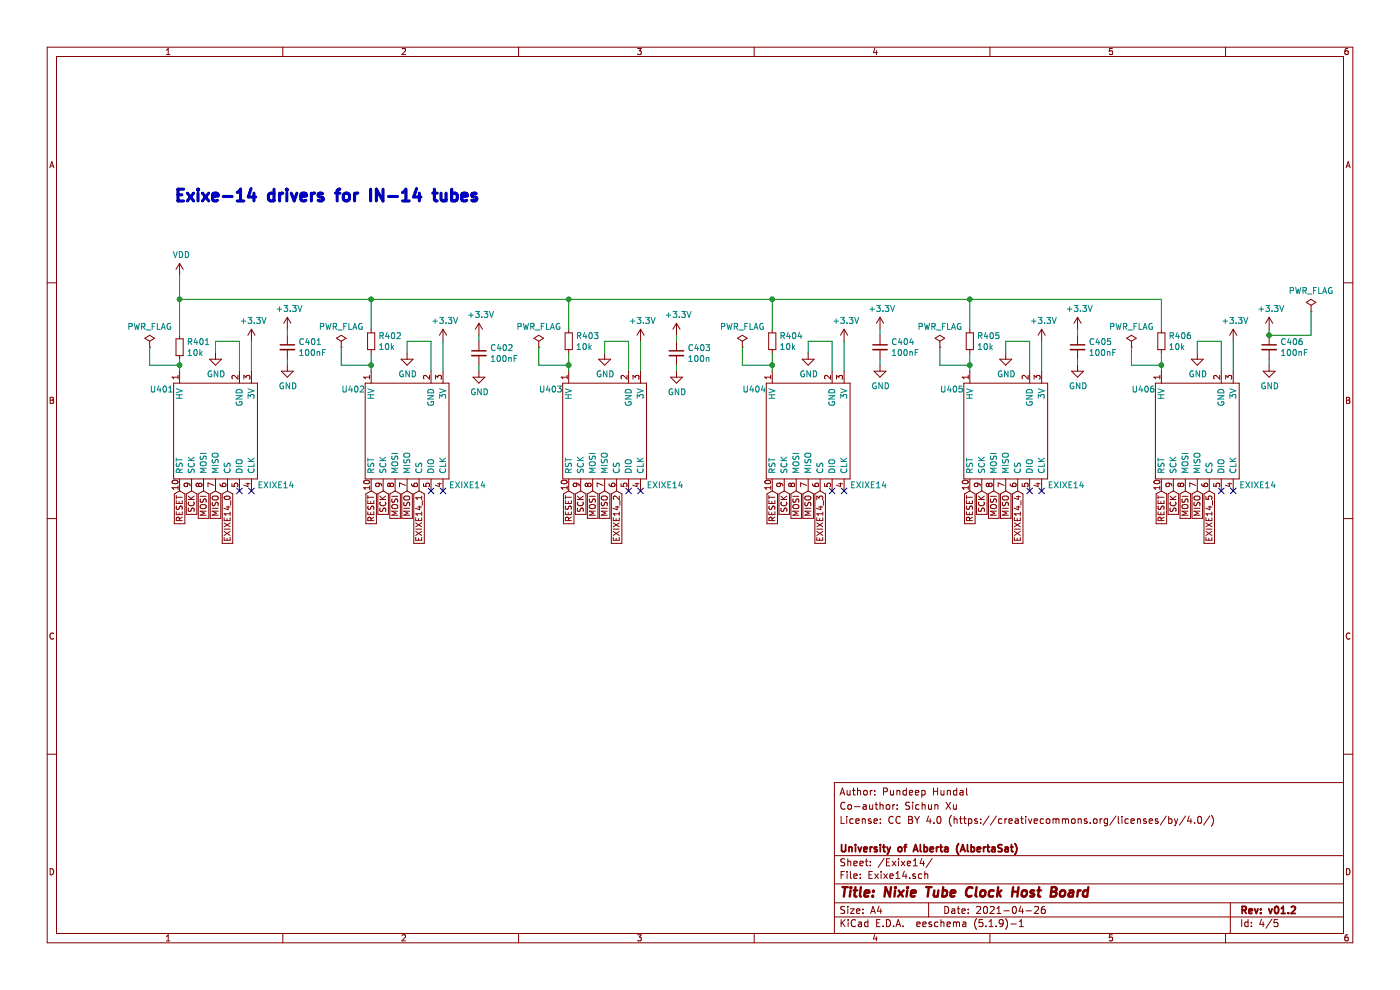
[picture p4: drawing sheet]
EESchema Schematic File Version 4
EELAYER 30 0
EELAYER END
$Descr A4 11693 8268
encoding utf-8
Sheet 4 5
Title "Nixie Tube Clock Host Board"
Date "2021-04-26"
Rev "v01.2"
Comp "University of Alberta (AlbertaSat)"
Comment1 ""
Comment2 "License: CC BY 4.0 (https://creativecommons.org/licenses/by/4.0/)"
Comment3 "Co-author: Sichun Xu"
Comment4 "Author: Pundeep Hundal"
$EndDescr
$Comp
L Nixie_KiCAD_Library:EXIXE14 U?
U 1 1
P 1800 3600
AR Path="/60980F67" Ref="U?"  Part="1" 
AR Path="/6091CAEB/60980F67" Ref="U401"  Part="1" 
F 0 "U401" H 1250 3950 50  0000 L CNN
F 1 "EXIXE14" H 2150 3150 50  0000 L CNN
F 2 "" H 1800 3300 50  0001 C CNN
F 3 "" H 1800 3300 50  0001 C CNN
	1    1800 3600
	1    0    0    -1  
$EndComp
$Comp
L Nixie_KiCAD_Library:EXIXE14 U?
U 1 1
P 3400 3600
AR Path="/60980F6D" Ref="U?"  Part="1" 
AR Path="/6091CAEB/60980F6D" Ref="U402"  Part="1" 
F 0 "U402" H 2850 3950 50  0000 L CNN
F 1 "EXIXE14" H 3750 3150 50  0000 L CNN
F 2 "" H 3400 3300 50  0001 C CNN
F 3 "" H 3400 3300 50  0001 C CNN
	1    3400 3600
	1    0    0    -1  
$EndComp
$Comp
L Nixie_KiCAD_Library:EXIXE14 U?
U 1 1
P 5050 3600
AR Path="/60980F73" Ref="U?"  Part="1" 
AR Path="/6091CAEB/60980F73" Ref="U403"  Part="1" 
F 0 "U403" H 4500 3950 50  0000 L CNN
F 1 "EXIXE14" H 5400 3150 50  0000 L CNN
F 2 "" H 5050 3300 50  0001 C CNN
F 3 "" H 5050 3300 50  0001 C CNN
	1    5050 3600
	1    0    0    -1  
$EndComp
$Comp
L Nixie_KiCAD_Library:EXIXE14 U?
U 1 1
P 6750 3600
AR Path="/60980F79" Ref="U?"  Part="1" 
AR Path="/6091CAEB/60980F79" Ref="U404"  Part="1" 
F 0 "U404" H 6200 3950 50  0000 L CNN
F 1 "EXIXE14" H 7100 3150 50  0000 L CNN
F 2 "" H 6750 3300 50  0001 C CNN
F 3 "" H 6750 3300 50  0001 C CNN
	1    6750 3600
	1    0    0    -1  
$EndComp
$Comp
L Nixie_KiCAD_Library:EXIXE14 U?
U 1 1
P 8400 3600
AR Path="/60980F7F" Ref="U?"  Part="1" 
AR Path="/6091CAEB/60980F7F" Ref="U405"  Part="1" 
F 0 "U405" H 7850 3950 50  0000 L CNN
F 1 "EXIXE14" H 8750 3150 50  0000 L CNN
F 2 "" H 8400 3300 50  0001 C CNN
F 3 "" H 8400 3300 50  0001 C CNN
	1    8400 3600
	1    0    0    -1  
$EndComp
$Comp
L Nixie_KiCAD_Library:EXIXE14 U?
U 1 1
P 10000 3600
AR Path="/60980F85" Ref="U?"  Part="1" 
AR Path="/6091CAEB/60980F85" Ref="U406"  Part="1" 
F 0 "U406" H 9450 3950 50  0000 L CNN
F 1 "EXIXE14" H 10350 3150 50  0000 L CNN
F 2 "" H 10000 3300 50  0001 C CNN
F 3 "" H 10000 3300 50  0001 C CNN
	1    10000 3600
	1    0    0    -1  
$EndComp
$Comp
L power:GND #PWR?
U 1 1
P 1800 2950
AR Path="/60980F8B" Ref="#PWR?"  Part="1" 
AR Path="/6091CAEB/60980F8B" Ref="#PWR026"  Part="1" 
F 0 "#PWR026" H 1800 2700 50  0001 C CNN
F 1 "GND" H 1805 2777 50  0000 C CNN
F 2 "" H 1800 2950 50  0001 C CNN
F 3 "" H 1800 2950 50  0001 C CNN
	1    1800 2950
	1    0    0    -1  
$EndComp
Wire Wire Line
	1800 2950 1800 2850
Wire Wire Line
	1800 2850 2000 2850
Wire Wire Line
	2000 2850 2000 3100
Text GLabel 1600 4100 3    50   Input ~ 0
SCK
Text GLabel 3200 4100 3    50   Input ~ 0
SCK
Text GLabel 4850 4100 3    50   Input ~ 0
SCK
Text GLabel 6550 4100 3    50   Input ~ 0
SCK
Text GLabel 8200 4100 3    50   Input ~ 0
SCK
Text GLabel 9800 4100 3    50   Input ~ 0
SCK
Text GLabel 10000 4100 3    50   Input ~ 0
MISO
Text GLabel 8400 4100 3    50   Input ~ 0
MISO
Text GLabel 6750 4100 3    50   Input ~ 0
MISO
Text GLabel 5050 4100 3    50   Input ~ 0
MISO
Text GLabel 3400 4100 3    50   Input ~ 0
MISO
Text GLabel 1800 4100 3    50   Input ~ 0
MISO
Text GLabel 1700 4100 3    50   Input ~ 0
MOSI
Text GLabel 3300 4100 3    50   Input ~ 0
MOSI
Text GLabel 4950 4100 3    50   Input ~ 0
MOSI
Text GLabel 6650 4100 3    50   Input ~ 0
MOSI
Text GLabel 9900 4100 3    50   Input ~ 0
MOSI
Text GLabel 1900 4100 3    50   Input ~ 0
EXIXE14_0
Text GLabel 3500 4100 3    50   Input ~ 0
EXIXE14_1
Text GLabel 5150 4100 3    50   Input ~ 0
EXIXE14_2
Text GLabel 6850 4100 3    50   Input ~ 0
EXIXE14_3
Text GLabel 8500 4100 3    50   Input ~ 0
EXIXE14_4
Text GLabel 8300 4100 3    50   Input ~ 0
MOSI
Text GLabel 10100 4100 3    50   Input ~ 0
EXIXE14_5
$Comp
L power:GND #PWR?
U 1 1
P 3400 2950
AR Path="/60980FAC" Ref="#PWR?"  Part="1" 
AR Path="/6091CAEB/60980FAC" Ref="#PWR030"  Part="1" 
F 0 "#PWR030" H 3400 2700 50  0001 C CNN
F 1 "GND" H 3405 2777 50  0000 C CNN
F 2 "" H 3400 2950 50  0001 C CNN
F 3 "" H 3400 2950 50  0001 C CNN
	1    3400 2950
	1    0    0    -1  
$EndComp
$Comp
L power:GND #PWR?
U 1 1
P 5050 2950
AR Path="/60980FB2" Ref="#PWR?"  Part="1" 
AR Path="/6091CAEB/60980FB2" Ref="#PWR034"  Part="1" 
F 0 "#PWR034" H 5050 2700 50  0001 C CNN
F 1 "GND" H 5055 2777 50  0000 C CNN
F 2 "" H 5050 2950 50  0001 C CNN
F 3 "" H 5050 2950 50  0001 C CNN
	1    5050 2950
	1    0    0    -1  
$EndComp
$Comp
L power:GND #PWR?
U 1 1
P 6750 2950
AR Path="/60980FB8" Ref="#PWR?"  Part="1" 
AR Path="/6091CAEB/60980FB8" Ref="#PWR038"  Part="1" 
F 0 "#PWR038" H 6750 2700 50  0001 C CNN
F 1 "GND" H 6755 2777 50  0000 C CNN
F 2 "" H 6750 2950 50  0001 C CNN
F 3 "" H 6750 2950 50  0001 C CNN
	1    6750 2950
	1    0    0    -1  
$EndComp
$Comp
L power:GND #PWR?
U 1 1
P 8400 2950
AR Path="/60980FBE" Ref="#PWR?"  Part="1" 
AR Path="/6091CAEB/60980FBE" Ref="#PWR042"  Part="1" 
F 0 "#PWR042" H 8400 2700 50  0001 C CNN
F 1 "GND" H 8405 2777 50  0000 C CNN
F 2 "" H 8400 2950 50  0001 C CNN
F 3 "" H 8400 2950 50  0001 C CNN
	1    8400 2950
	1    0    0    -1  
$EndComp
$Comp
L power:GND #PWR?
U 1 1
P 10000 2950
AR Path="/60980FC4" Ref="#PWR?"  Part="1" 
AR Path="/6091CAEB/60980FC4" Ref="#PWR046"  Part="1" 
F 0 "#PWR046" H 10000 2700 50  0001 C CNN
F 1 "GND" H 10005 2777 50  0000 C CNN
F 2 "" H 10000 2950 50  0001 C CNN
F 3 "" H 10000 2950 50  0001 C CNN
	1    10000 2950
	1    0    0    -1  
$EndComp
Wire Wire Line
	8400 2950 8400 2850
Wire Wire Line
	8400 2850 8600 2850
Wire Wire Line
	8600 2850 8600 3100
Wire Wire Line
	6750 2950 6750 2850
Wire Wire Line
	6750 2850 6950 2850
Wire Wire Line
	6950 2850 6950 3100
Wire Wire Line
	10000 2850 10000 2950
Wire Wire Line
	10000 2850 10200 2850
Wire Wire Line
	10200 2850 10200 3100
Wire Wire Line
	5050 2950 5050 2850
Wire Wire Line
	5050 2850 5250 2850
Wire Wire Line
	5250 2850 5250 3100
Wire Wire Line
	3400 2950 3400 2850
Wire Wire Line
	3400 2850 3600 2850
Wire Wire Line
	3600 2850 3600 3100
$Comp
L power:+3.3V #PWR?
U 1 1
P 2100 2850
AR Path="/60980FD9" Ref="#PWR?"  Part="1" 
AR Path="/6091CAEB/60980FD9" Ref="#PWR027"  Part="1" 
F 0 "#PWR027" H 2100 2700 50  0001 C CNN
F 1 "+3.3V" H 2115 3023 50  0000 C CNN
F 2 "" H 2100 2850 50  0001 C CNN
F 3 "" H 2100 2850 50  0001 C CNN
	1    2100 2850
	1    0    0    -1  
$EndComp
Wire Wire Line
	2100 2850 2100 3100
$Comp
L power:+3.3V #PWR?
U 1 1
P 3700 2850
AR Path="/60980FE0" Ref="#PWR?"  Part="1" 
AR Path="/6091CAEB/60980FE0" Ref="#PWR031"  Part="1" 
F 0 "#PWR031" H 3700 2700 50  0001 C CNN
F 1 "+3.3V" H 3715 3023 50  0000 C CNN
F 2 "" H 3700 2850 50  0001 C CNN
F 3 "" H 3700 2850 50  0001 C CNN
	1    3700 2850
	1    0    0    -1  
$EndComp
$Comp
L power:+3.3V #PWR?
U 1 1
P 5350 2850
AR Path="/60980FE6" Ref="#PWR?"  Part="1" 
AR Path="/6091CAEB/60980FE6" Ref="#PWR035"  Part="1" 
F 0 "#PWR035" H 5350 2700 50  0001 C CNN
F 1 "+3.3V" H 5365 3023 50  0000 C CNN
F 2 "" H 5350 2850 50  0001 C CNN
F 3 "" H 5350 2850 50  0001 C CNN
	1    5350 2850
	1    0    0    -1  
$EndComp
$Comp
L power:+3.3V #PWR?
U 1 1
P 7050 2850
AR Path="/60980FEC" Ref="#PWR?"  Part="1" 
AR Path="/6091CAEB/60980FEC" Ref="#PWR039"  Part="1" 
F 0 "#PWR039" H 7050 2700 50  0001 C CNN
F 1 "+3.3V" H 7065 3023 50  0000 C CNN
F 2 "" H 7050 2850 50  0001 C CNN
F 3 "" H 7050 2850 50  0001 C CNN
	1    7050 2850
	1    0    0    -1  
$EndComp
$Comp
L power:+3.3V #PWR?
U 1 1
P 8700 2850
AR Path="/60980FF2" Ref="#PWR?"  Part="1" 
AR Path="/6091CAEB/60980FF2" Ref="#PWR043"  Part="1" 
F 0 "#PWR043" H 8700 2700 50  0001 C CNN
F 1 "+3.3V" H 8715 3023 50  0000 C CNN
F 2 "" H 8700 2850 50  0001 C CNN
F 3 "" H 8700 2850 50  0001 C CNN
	1    8700 2850
	1    0    0    -1  
$EndComp
$Comp
L power:+3.3V #PWR?
U 1 1
P 10300 2850
AR Path="/60980FF8" Ref="#PWR?"  Part="1" 
AR Path="/6091CAEB/60980FF8" Ref="#PWR047"  Part="1" 
F 0 "#PWR047" H 10300 2700 50  0001 C CNN
F 1 "+3.3V" H 10315 3023 50  0000 C CNN
F 2 "" H 10300 2850 50  0001 C CNN
F 3 "" H 10300 2850 50  0001 C CNN
	1    10300 2850
	1    0    0    -1  
$EndComp
Wire Wire Line
	10300 3100 10300 2850
Wire Wire Line
	8700 3100 8700 2850
Wire Wire Line
	7050 3100 7050 2850
Wire Wire Line
	5350 3100 5350 2850
Wire Wire Line
	3700 3100 3700 2850
$Comp
L power:+3.3V #PWR?
U 1 1
P 2400 2750
AR Path="/60981003" Ref="#PWR?"  Part="1" 
AR Path="/6091CAEB/60981003" Ref="#PWR028"  Part="1" 
F 0 "#PWR028" H 2400 2600 50  0001 C CNN
F 1 "+3.3V" H 2415 2923 50  0000 C CNN
F 2 "" H 2400 2750 50  0001 C CNN
F 3 "" H 2400 2750 50  0001 C CNN
	1    2400 2750
	1    0    0    -1  
$EndComp
$Comp
L Device:C_Small C?
U 1 1
P 2400 2900
AR Path="/60981009" Ref="C?"  Part="1" 
AR Path="/6091CAEB/60981009" Ref="C401"  Part="1" 
F 0 "C401" H 2492 2946 50  0000 L CNN
F 1 "100nF" H 2492 2855 50  0000 L CNN
F 2 "" H 2400 2900 50  0001 C CNN
F 3 "~" H 2400 2900 50  0001 C CNN
	1    2400 2900
	1    0    0    -1  
$EndComp
$Comp
L power:GND #PWR?
U 1 1
P 2400 3050
AR Path="/6098100F" Ref="#PWR?"  Part="1" 
AR Path="/6091CAEB/6098100F" Ref="#PWR029"  Part="1" 
F 0 "#PWR029" H 2400 2800 50  0001 C CNN
F 1 "GND" H 2405 2877 50  0000 C CNN
F 2 "" H 2400 3050 50  0001 C CNN
F 3 "" H 2400 3050 50  0001 C CNN
	1    2400 3050
	1    0    0    -1  
$EndComp
Wire Wire Line
	2400 3050 2400 3000
Wire Wire Line
	2400 2800 2400 2750
$Comp
L Device:C_Small C?
U 1 1
P 4000 2950
AR Path="/60981017" Ref="C?"  Part="1" 
AR Path="/6091CAEB/60981017" Ref="C402"  Part="1" 
F 0 "C402" H 4092 2996 50  0000 L CNN
F 1 "100nF" H 4092 2905 50  0000 L CNN
F 2 "" H 4000 2950 50  0001 C CNN
F 3 "~" H 4000 2950 50  0001 C CNN
	1    4000 2950
	1    0    0    -1  
$EndComp
$Comp
L Device:C_Small C?
U 1 1
P 5650 2950
AR Path="/6098101D" Ref="C?"  Part="1" 
AR Path="/6091CAEB/6098101D" Ref="C403"  Part="1" 
F 0 "C403" H 5742 2996 50  0000 L CNN
F 1 "100n" H 5742 2905 50  0000 L CNN
F 2 "" H 5650 2950 50  0001 C CNN
F 3 "~" H 5650 2950 50  0001 C CNN
	1    5650 2950
	1    0    0    -1  
$EndComp
$Comp
L Device:C_Small C?
U 1 1
P 7350 2900
AR Path="/60981023" Ref="C?"  Part="1" 
AR Path="/6091CAEB/60981023" Ref="C404"  Part="1" 
F 0 "C404" H 7442 2946 50  0000 L CNN
F 1 "100nF" H 7442 2855 50  0000 L CNN
F 2 "" H 7350 2900 50  0001 C CNN
F 3 "~" H 7350 2900 50  0001 C CNN
	1    7350 2900
	1    0    0    -1  
$EndComp
$Comp
L Device:C_Small C?
U 1 1
P 9000 2900
AR Path="/60981029" Ref="C?"  Part="1" 
AR Path="/6091CAEB/60981029" Ref="C405"  Part="1" 
F 0 "C405" H 9092 2946 50  0000 L CNN
F 1 "100nF" H 9092 2855 50  0000 L CNN
F 2 "" H 9000 2900 50  0001 C CNN
F 3 "~" H 9000 2900 50  0001 C CNN
	1    9000 2900
	1    0    0    -1  
$EndComp
$Comp
L Device:C_Small C?
U 1 1
P 10600 2900
AR Path="/6098102F" Ref="C?"  Part="1" 
AR Path="/6091CAEB/6098102F" Ref="C406"  Part="1" 
F 0 "C406" H 10692 2946 50  0000 L CNN
F 1 "100nF" H 10692 2855 50  0000 L CNN
F 2 "" H 10600 2900 50  0001 C CNN
F 3 "~" H 10600 2900 50  0001 C CNN
	1    10600 2900
	1    0    0    -1  
$EndComp
$Comp
L power:+3.3V #PWR?
U 1 1
P 4000 2800
AR Path="/60981035" Ref="#PWR?"  Part="1" 
AR Path="/6091CAEB/60981035" Ref="#PWR032"  Part="1" 
F 0 "#PWR032" H 4000 2650 50  0001 C CNN
F 1 "+3.3V" H 4015 2973 50  0000 C CNN
F 2 "" H 4000 2800 50  0001 C CNN
F 3 "" H 4000 2800 50  0001 C CNN
	1    4000 2800
	1    0    0    -1  
$EndComp
$Comp
L power:GND #PWR?
U 1 1
P 4000 3100
AR Path="/6098103B" Ref="#PWR?"  Part="1" 
AR Path="/6091CAEB/6098103B" Ref="#PWR033"  Part="1" 
F 0 "#PWR033" H 4000 2850 50  0001 C CNN
F 1 "GND" H 4005 2927 50  0000 C CNN
F 2 "" H 4000 3100 50  0001 C CNN
F 3 "" H 4000 3100 50  0001 C CNN
	1    4000 3100
	1    0    0    -1  
$EndComp
Wire Wire Line
	4000 3050 4000 3100
Wire Wire Line
	4000 2800 4000 2850
$Comp
L power:+3.3V #PWR?
U 1 1
P 5650 2800
AR Path="/60981043" Ref="#PWR?"  Part="1" 
AR Path="/6091CAEB/60981043" Ref="#PWR036"  Part="1" 
F 0 "#PWR036" H 5650 2650 50  0001 C CNN
F 1 "+3.3V" H 5665 2973 50  0000 C CNN
F 2 "" H 5650 2800 50  0001 C CNN
F 3 "" H 5650 2800 50  0001 C CNN
	1    5650 2800
	1    0    0    -1  
$EndComp
Wire Wire Line
	5650 2800 5650 2850
$Comp
L power:GND #PWR?
U 1 1
P 5650 3100
AR Path="/6098104A" Ref="#PWR?"  Part="1" 
AR Path="/6091CAEB/6098104A" Ref="#PWR037"  Part="1" 
F 0 "#PWR037" H 5650 2850 50  0001 C CNN
F 1 "GND" H 5655 2927 50  0000 C CNN
F 2 "" H 5650 3100 50  0001 C CNN
F 3 "" H 5650 3100 50  0001 C CNN
	1    5650 3100
	1    0    0    -1  
$EndComp
Wire Wire Line
	5650 3050 5650 3100
$Comp
L power:+3.3V #PWR?
U 1 1
P 7350 2750
AR Path="/60981051" Ref="#PWR?"  Part="1" 
AR Path="/6091CAEB/60981051" Ref="#PWR040"  Part="1" 
F 0 "#PWR040" H 7350 2600 50  0001 C CNN
F 1 "+3.3V" H 7365 2923 50  0000 C CNN
F 2 "" H 7350 2750 50  0001 C CNN
F 3 "" H 7350 2750 50  0001 C CNN
	1    7350 2750
	1    0    0    -1  
$EndComp
Wire Wire Line
	7350 2750 7350 2800
$Comp
L power:GND #PWR?
U 1 1
P 7350 3050
AR Path="/60981058" Ref="#PWR?"  Part="1" 
AR Path="/6091CAEB/60981058" Ref="#PWR041"  Part="1" 
F 0 "#PWR041" H 7350 2800 50  0001 C CNN
F 1 "GND" H 7355 2877 50  0000 C CNN
F 2 "" H 7350 3050 50  0001 C CNN
F 3 "" H 7350 3050 50  0001 C CNN
	1    7350 3050
	1    0    0    -1  
$EndComp
Wire Wire Line
	7350 3050 7350 3000
$Comp
L power:+3.3V #PWR?
U 1 1
P 9000 2750
AR Path="/6098105F" Ref="#PWR?"  Part="1" 
AR Path="/6091CAEB/6098105F" Ref="#PWR044"  Part="1" 
F 0 "#PWR044" H 9000 2600 50  0001 C CNN
F 1 "+3.3V" H 9015 2923 50  0000 C CNN
F 2 "" H 9000 2750 50  0001 C CNN
F 3 "" H 9000 2750 50  0001 C CNN
	1    9000 2750
	1    0    0    -1  
$EndComp
Wire Wire Line
	9000 2750 9000 2800
$Comp
L power:GND #PWR?
U 1 1
P 9000 3050
AR Path="/60981066" Ref="#PWR?"  Part="1" 
AR Path="/6091CAEB/60981066" Ref="#PWR045"  Part="1" 
F 0 "#PWR045" H 9000 2800 50  0001 C CNN
F 1 "GND" H 9005 2877 50  0000 C CNN
F 2 "" H 9000 3050 50  0001 C CNN
F 3 "" H 9000 3050 50  0001 C CNN
	1    9000 3050
	1    0    0    -1  
$EndComp
Wire Wire Line
	9000 3050 9000 3000
$Comp
L power:+3.3V #PWR?
U 1 1
P 10600 2750
AR Path="/6098106D" Ref="#PWR?"  Part="1" 
AR Path="/6091CAEB/6098106D" Ref="#PWR048"  Part="1" 
F 0 "#PWR048" H 10600 2600 50  0001 C CNN
F 1 "+3.3V" H 10615 2923 50  0000 C CNN
F 2 "" H 10600 2750 50  0001 C CNN
F 3 "" H 10600 2750 50  0001 C CNN
	1    10600 2750
	1    0    0    -1  
$EndComp
Wire Wire Line
	10600 2750 10600 2800
$Comp
L power:GND #PWR?
U 1 1
P 10600 3050
AR Path="/60981074" Ref="#PWR?"  Part="1" 
AR Path="/6091CAEB/60981074" Ref="#PWR049"  Part="1" 
F 0 "#PWR049" H 10600 2800 50  0001 C CNN
F 1 "GND" H 10605 2877 50  0000 C CNN
F 2 "" H 10600 3050 50  0001 C CNN
F 3 "" H 10600 3050 50  0001 C CNN
	1    10600 3050
	1    0    0    -1  
$EndComp
Wire Wire Line
	10600 3050 10600 3000
$Comp
L Device:R_Small R?
U 1 1
P 3100 2850
AR Path="/6098107B" Ref="R?"  Part="1" 
AR Path="/6091CAEB/6098107B" Ref="R402"  Part="1" 
F 0 "R402" H 3159 2896 50  0000 L CNN
F 1 "10k" H 3159 2805 50  0000 L CNN
F 2 "" H 3100 2850 50  0001 C CNN
F 3 "~" H 3100 2850 50  0001 C CNN
	1    3100 2850
	1    0    0    -1  
$EndComp
Wire Wire Line
	3100 2950 3100 3050
$Comp
L Device:R_Small R?
U 1 1
P 4750 2850
AR Path="/60981082" Ref="R?"  Part="1" 
AR Path="/6091CAEB/60981082" Ref="R403"  Part="1" 
F 0 "R403" H 4809 2896 50  0000 L CNN
F 1 "10k" H 4809 2805 50  0000 L CNN
F 2 "" H 4750 2850 50  0001 C CNN
F 3 "~" H 4750 2850 50  0001 C CNN
	1    4750 2850
	1    0    0    -1  
$EndComp
Wire Wire Line
	4750 2950 4750 3050
$Comp
L Device:R_Small R?
U 1 1
P 8100 2850
AR Path="/60981089" Ref="R?"  Part="1" 
AR Path="/6091CAEB/60981089" Ref="R405"  Part="1" 
F 0 "R405" H 8159 2896 50  0000 L CNN
F 1 "10k" H 8159 2805 50  0000 L CNN
F 2 "" H 8100 2850 50  0001 C CNN
F 3 "~" H 8100 2850 50  0001 C CNN
	1    8100 2850
	1    0    0    -1  
$EndComp
Wire Wire Line
	6450 2950 6450 3050
$Comp
L Device:R_Small R?
U 1 1
P 1500 2900
AR Path="/60981090" Ref="R?"  Part="1" 
AR Path="/6091CAEB/60981090" Ref="R401"  Part="1" 
F 0 "R401" H 1559 2946 50  0000 L CNN
F 1 "10k" H 1559 2855 50  0000 L CNN
F 2 "" H 1500 2900 50  0001 C CNN
F 3 "~" H 1500 2900 50  0001 C CNN
	1    1500 2900
	1    0    0    -1  
$EndComp
$Comp
L Device:R_Small R?
U 1 1
P 9700 2850
AR Path="/60981096" Ref="R?"  Part="1" 
AR Path="/6091CAEB/60981096" Ref="R406"  Part="1" 
F 0 "R406" H 9759 2896 50  0000 L CNN
F 1 "10k" H 9759 2805 50  0000 L CNN
F 2 "" H 9700 2850 50  0001 C CNN
F 3 "~" H 9700 2850 50  0001 C CNN
	1    9700 2850
	1    0    0    -1  
$EndComp
$Comp
L Device:R_Small R?
U 1 1
P 6450 2850
AR Path="/6098109C" Ref="R?"  Part="1" 
AR Path="/6091CAEB/6098109C" Ref="R404"  Part="1" 
F 0 "R404" H 6509 2896 50  0000 L CNN
F 1 "10k" H 6509 2805 50  0000 L CNN
F 2 "" H 6450 2850 50  0001 C CNN
F 3 "~" H 6450 2850 50  0001 C CNN
	1    6450 2850
	1    0    0    -1  
$EndComp
Text GLabel 1500 4100 3    50   Input ~ 0
RESET
Text GLabel 3100 4100 3    50   Input ~ 0
RESET
Text GLabel 4750 4100 3    50   Input ~ 0
RESET
Text GLabel 6450 4100 3    50   Input ~ 0
RESET
Text GLabel 8100 4100 3    50   Input ~ 0
RESET
Text GLabel 9700 4100 3    50   Input ~ 0
RESET
$Comp
L power:VDD #PWR?
U 1 1
P 1500 2300
AR Path="/609810A8" Ref="#PWR?"  Part="1" 
AR Path="/6091CAEB/609810A8" Ref="#PWR025"  Part="1" 
F 0 "#PWR025" H 1500 2150 50  0001 C CNN
F 1 "VDD" H 1515 2473 50  0000 C CNN
F 2 "" H 1500 2300 50  0001 C CNN
F 3 "" H 1500 2300 50  0001 C CNN
	1    1500 2300
	1    0    0    -1  
$EndComp
Wire Wire Line
	1500 2500 1500 2300
Wire Wire Line
	1500 2500 1500 2800
Wire Wire Line
	1500 2500 3100 2500
Wire Wire Line
	3100 2500 3100 2750
Connection ~ 1500 2500
Wire Wire Line
	3100 2500 4750 2500
Wire Wire Line
	4750 2500 4750 2750
Connection ~ 3100 2500
Wire Wire Line
	4750 2500 6450 2500
Wire Wire Line
	6450 2500 6450 2750
Connection ~ 4750 2500
Wire Wire Line
	6450 2500 8100 2500
Wire Wire Line
	8100 2500 8100 2750
Connection ~ 6450 2500
Wire Wire Line
	9700 3100 9700 3050
Wire Wire Line
	8100 2500 9700 2500
Wire Wire Line
	9700 2500 9700 2750
Connection ~ 8100 2500
NoConn ~ 2000 4100
NoConn ~ 2100 4100
NoConn ~ 3600 4100
NoConn ~ 3700 4100
NoConn ~ 5250 4100
NoConn ~ 5350 4100
NoConn ~ 6950 4100
NoConn ~ 7050 4100
NoConn ~ 8600 4100
NoConn ~ 8700 4100
NoConn ~ 10200 4100
NoConn ~ 10300 4100
$Comp
L power:PWR_FLAG #FLG?
U 1 1
P 1250 2900
AR Path="/609810CD" Ref="#FLG?"  Part="1" 
AR Path="/6091CAEB/609810CD" Ref="#FLG01"  Part="1" 
F 0 "#FLG01" H 1250 2975 50  0001 C CNN
F 1 "PWR_FLAG" H 1250 3073 50  0000 C CNN
F 2 "" H 1250 2900 50  0001 C CNN
F 3 "~" H 1250 2900 50  0001 C CNN
	1    1250 2900
	1    0    0    -1  
$EndComp
Wire Wire Line
	1500 3000 1500 3050
Wire Wire Line
	1250 2900 1250 3050
Wire Wire Line
	1250 3050 1500 3050
Connection ~ 1500 3050
Wire Wire Line
	1500 3050 1500 3100
$Comp
L power:PWR_FLAG #FLG?
U 1 1
P 2850 2900
AR Path="/609810D8" Ref="#FLG?"  Part="1" 
AR Path="/6091CAEB/609810D8" Ref="#FLG02"  Part="1" 
F 0 "#FLG02" H 2850 2975 50  0001 C CNN
F 1 "PWR_FLAG" H 2850 3073 50  0000 C CNN
F 2 "" H 2850 2900 50  0001 C CNN
F 3 "~" H 2850 2900 50  0001 C CNN
	1    2850 2900
	1    0    0    -1  
$EndComp
Wire Wire Line
	2850 2900 2850 3050
Wire Wire Line
	2850 3050 3100 3050
Connection ~ 3100 3050
Wire Wire Line
	3100 3050 3100 3100
$Comp
L power:PWR_FLAG #FLG?
U 1 1
P 4500 2900
AR Path="/609810E2" Ref="#FLG?"  Part="1" 
AR Path="/6091CAEB/609810E2" Ref="#FLG03"  Part="1" 
F 0 "#FLG03" H 4500 2975 50  0001 C CNN
F 1 "PWR_FLAG" H 4500 3073 50  0000 C CNN
F 2 "" H 4500 2900 50  0001 C CNN
F 3 "~" H 4500 2900 50  0001 C CNN
	1    4500 2900
	1    0    0    -1  
$EndComp
Wire Wire Line
	4500 2900 4500 3050
Wire Wire Line
	4500 3050 4750 3050
Connection ~ 4750 3050
Wire Wire Line
	4750 3050 4750 3100
$Comp
L power:PWR_FLAG #FLG?
U 1 1
P 6200 2900
AR Path="/609810EC" Ref="#FLG?"  Part="1" 
AR Path="/6091CAEB/609810EC" Ref="#FLG04"  Part="1" 
F 0 "#FLG04" H 6200 2975 50  0001 C CNN
F 1 "PWR_FLAG" H 6200 3073 50  0000 C CNN
F 2 "" H 6200 2900 50  0001 C CNN
F 3 "~" H 6200 2900 50  0001 C CNN
	1    6200 2900
	1    0    0    -1  
$EndComp
Wire Wire Line
	6200 2900 6200 3050
Wire Wire Line
	6200 3050 6450 3050
Connection ~ 6450 3050
Wire Wire Line
	6450 3050 6450 3100
$Comp
L power:PWR_FLAG #FLG?
U 1 1
P 7850 2900
AR Path="/609810F6" Ref="#FLG?"  Part="1" 
AR Path="/6091CAEB/609810F6" Ref="#FLG05"  Part="1" 
F 0 "#FLG05" H 7850 2975 50  0001 C CNN
F 1 "PWR_FLAG" H 7850 3073 50  0000 C CNN
F 2 "" H 7850 2900 50  0001 C CNN
F 3 "~" H 7850 2900 50  0001 C CNN
	1    7850 2900
	1    0    0    -1  
$EndComp
Wire Wire Line
	8100 2950 8100 3050
Wire Wire Line
	7850 2900 7850 3050
Connection ~ 8100 3050
Wire Wire Line
	8100 3050 8100 3100
$Comp
L power:PWR_FLAG #FLG?
U 1 1
P 9450 2900
AR Path="/60981100" Ref="#FLG?"  Part="1" 
AR Path="/6091CAEB/60981100" Ref="#FLG06"  Part="1" 
F 0 "#FLG06" H 9450 2975 50  0001 C CNN
F 1 "PWR_FLAG" H 9450 3073 50  0000 C CNN
F 2 "" H 9450 2900 50  0001 C CNN
F 3 "~" H 9450 2900 50  0001 C CNN
	1    9450 2900
	1    0    0    -1  
$EndComp
Wire Wire Line
	9450 2900 9450 3050
Wire Wire Line
	9450 3050 9700 3050
Connection ~ 9700 3050
Wire Wire Line
	9700 3050 9700 2950
Wire Wire Line
	7850 3050 8100 3050
Text Notes 1450 1700 0    98   ~ 20
Exixe-14 drivers for IN-14 tubes
$Comp
L power:PWR_FLAG #FLG0103
U 1 1
P 10950 2600
F 0 "#FLG0103" H 10950 2675 50  0001 C CNN
F 1 "PWR_FLAG" H 10950 2773 50  0000 C CNN
F 2 "" H 10950 2600 50  0001 C CNN
F 3 "~" H 10950 2600 50  0001 C CNN
	1    10950 2600
	1    0    0    -1  
$EndComp
Wire Wire Line
	10950 2600 10950 2800
Wire Wire Line
	10950 2800 10600 2800
Connection ~ 10600 2800
$EndSCHEMATC
